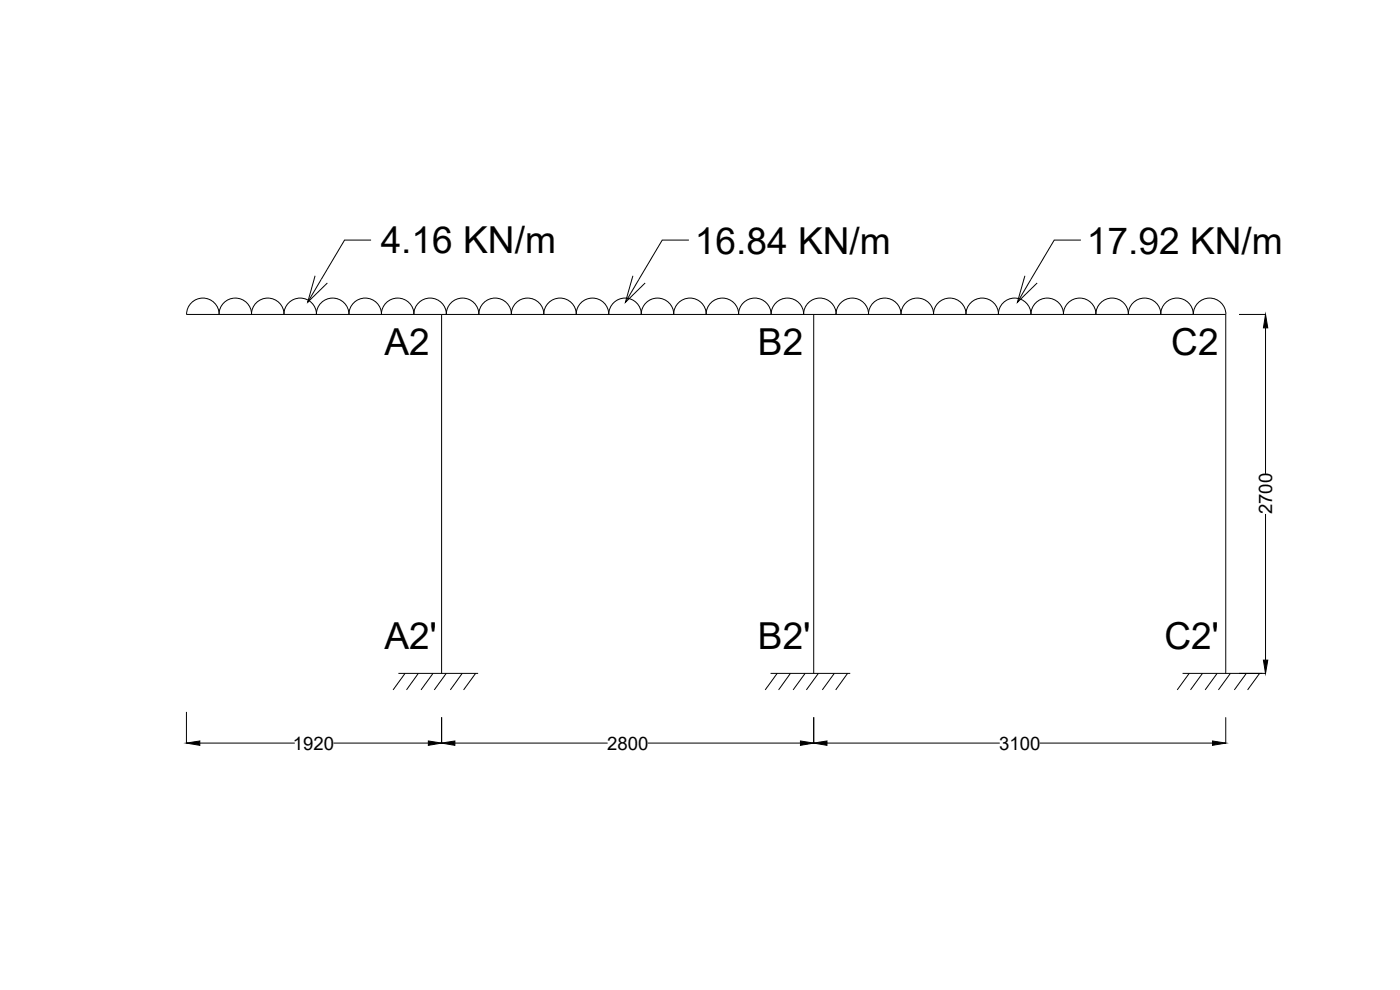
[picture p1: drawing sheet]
<svg xmlns="http://www.w3.org/2000/svg" width="420mm" height="297mm" viewBox="0 0 420 297" stroke-linecap="round" stroke-linejoin="round" font-family="sans-serif">
<!-- layer: 0 -->
<g fill="none" stroke="#000" stroke-width=".3">
<path d="M111.4 72h-8l-11 18.7M206.7 72h-8l-11 18.7M324.4 72h-8l-11.1 18.7M65.7 94.3a4.9 4.9 0 0 1 4.9-4.9 4.9 4.9 0 0 1 4.9 4.9 4.9 4.9 0 0 1 4.9-4.9 4.9 4.9 0 0 1 4.8 4.9 4.9 4.9 0 0 1 4.9-4.9 4.9 4.9 0 0 1 4.9 4.9M65.8 94.3a4.9 4.9 0 0 0-4.9-4.9 4.9 4.9 0 0 0-4.9 4.9h311.9v107.7M94.6 82.7l-2.2 8 5.8-5.8M94.9 94.3a4.9 4.9 0 0 1 4.9-4.9 4.9 4.9 0 0 1 4.9 4.9 4.9 4.9 0 0 1 4.9-4.9 4.9 4.9 0 0 1 4.9 4.9M114.5 94.3a4.9 4.9 0 0 1 4.8-4.9 4.9 4.9 0 0 1 4.9 4.9M124.2 94.3a4.9 4.9 0 0 1 4.9-4.9 4.9 4.9 0 0 1 4.9 4.9M132.5 94.3v107.7M133.9 94.3a4.9 4.9 0 0 1 4.9-4.9 4.9 4.9 0 0 1 4.9 4.9 4.9 4.9 0 0 1 4.9-4.9 4.9 4.9 0 0 1 4.9 4.9M153.4 94.3a4.9 4.9 0 0 1 4.9-4.9 4.9 4.9 0 0 1 4.9 4.9 4.9 4.9 0 0 1 4.9-4.9 4.9 4.9 0 0 1 4.9 4.9 4.9 4.9 0 0 1 4.8-4.9 4.9 4.9 0 0 1 4.9 4.9 4.9 4.9 0 0 1 4.9-4.9 4.9 4.9 0 0 1 4.9 4.9 4.9 4.9 0 0 1 4.8-4.9 4.9 4.9 0 0 1 4.9 4.9 4.9 4.9 0 0 1 4.9-4.9 4.9 4.9 0 0 1 4.8 4.9"/>
<path d="M189.9 82.7l-2.2 8 5.9-5.8M211.9 94.3a4.9 4.9 0 0 1 4.9-4.9 4.9 4.9 0 0 1 4.9 4.9M221.6 94.3a4.9 4.9 0 0 1 4.9-4.9 4.9 4.9 0 0 1 4.9 4.9 4.9 4.9 0 0 1 4.9-4.9 4.9 4.9 0 0 1 4.9 4.9M241.2 94.3a4.9 4.9 0 0 1 4.8-4.9 4.9 4.9 0 0 1 4.9 4.9M244.2 94.3v107.7M250.9 94.3a4.9 4.9 0 0 1 4.9-4.9 4.9 4.9 0 0 1 4.9 4.9 4.9 4.9 0 0 1 4.8-4.9 4.9 4.9 0 0 1 4.9 4.9 4.9 4.9 0 0 1 4.9-4.9 4.9 4.9 0 0 1 4.9 4.9 4.9 4.9 0 0 1 4.9-4.9 4.9 4.9 0 0 1 4.8 4.9 4.9 4.9 0 0 1 4.9-4.9 4.9 4.9 0 0 1 4.9 4.9M299.6 94.3a4.9 4.9 0 0 1 4.9-4.9 4.9 4.9 0 0 1 4.9 4.9 4.9 4.9 0 0 1 4.9-4.9 4.9 4.9 0 0 1 4.9 4.9 4.9 4.9 0 0 1 4.8-4.9 4.9 4.9 0 0 1 4.9 4.9M307.6 82.7l-2.3 8 6-5.8M328.9 94.3a4.9 4.9 0 0 1 4.9-4.9 4.9 4.9 0 0 1 4.9 4.9M338.6 94.3a4.9 4.9 0 0 1 4.9-4.9 4.9 4.9 0 0 1 4.9 4.9 4.9 4.9 0 0 1 4.9-4.9 4.9 4.9 0 0 1 4.8 4.9 4.9 4.9 0 0 1 4.9-4.9 4.9 4.9 0 0 1 4.9 4.9M371.8 94.3h8.1M379.8 98.4v43.8"/>
<path d="M379.8 154.2v43.9M56 213.6v9.4M119.6 202h23.9M121.6 202l-3.6 5M125.5 202l-3.5 5M129.9 202l-3.5 5M132.5 215.2v7.8M133.9 202l-3.6 5M138.7 202l-3.5 5M142.7 202l-3.6 5M231.3 202h23.9M233.2 202l-3.6 5"/>
<path d="M237.2 202l-3.5 5M241.6 202l-3.6 5M244.2 215.2v7.8M245.6 202l-3.6 5M250.4 202l-3.6 5M254.4 202l-3.6 5M354.9 202h25M356.9 202l-3.6 5M360.9 202l-3.6 5M365.3 202l-3.6 5M367.9 215.2v7.8M369.3 202l-3.6 5"/>
<path d="M374 202l-3.6 5M378 202l-3.6 5M60 223h28.5M100.1 223h28.5M136.5 223h45.9M194.4 223h45.8M248.2 223h51.8M312 223h51.9"/>
</g>
<path d="M379.8 94.3l.7 4.1h-1.3zM379.2 198.1h1.3l-.7 3.9zM56 223l4-.7v1.3zM128.6 222.3l3.9 .7-3.9 .6zM132.5 223l4-.7v1.3zM240.2 222.3l4 .7-4 .6zM244.2 223l4-.7v1.3zM363.9 222.3l4 .7-4 .6z" fill="#000" stroke="#000" stroke-width=".3"/>
<g font-size="11.1">
<text x="114.2" y="76.1">4.16 KN/m</text>
<text x="208.5" y="76.1">16.84 KN/m</text>
<text x="326.2" y="76.1">17.92 KN/m</text>
<text x="115.4" y="106.5">A2</text>
<text x="227.5" y="106.5">B2</text>
<text x="351.5" y="106.5">C2</text>
<text x="115.4" y="194.8">A2'</text>
<text x="227.5" y="194.8">B2'</text>
<text x="349.5" y="194.8">C2'</text>
</g>
<g font-size="5.6">
<text x="381.8" y="154.3" transform="rotate(-90 381.8 154.3)">2700</text>
<text x="87.9" y="224.9">1920</text>
<text x="182.2" y="224.9">2800</text>
<text x="299.9" y="224.9">3100</text>
</g>
</svg>
